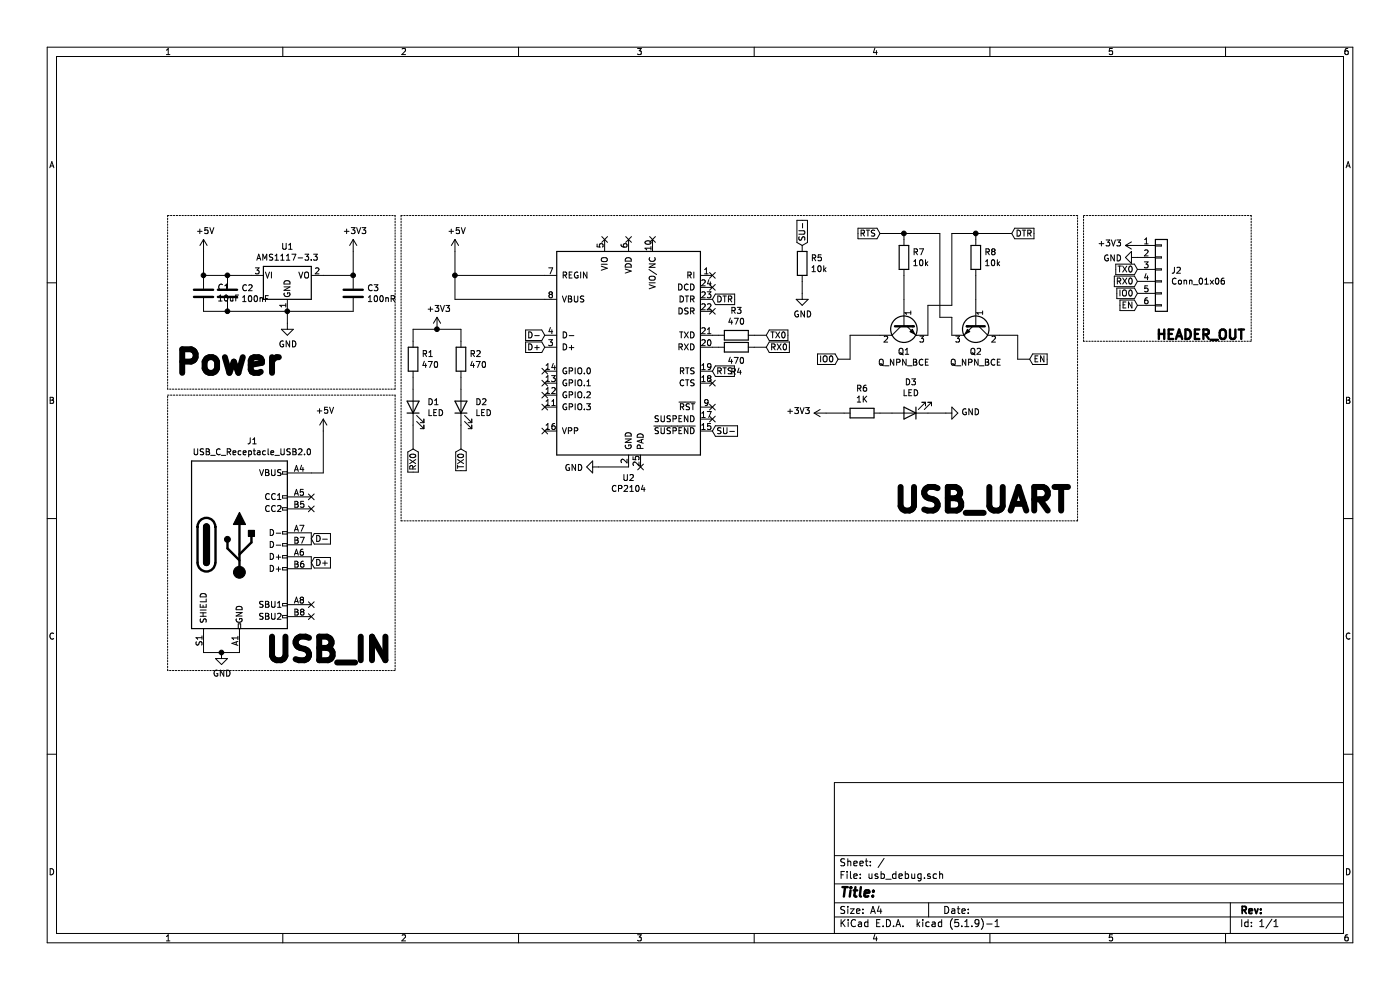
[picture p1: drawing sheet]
EESchema Schematic File Version 4
EELAYER 30 0
EELAYER END
$Descr A4 11693 8268
encoding utf-8
Sheet 1 1
Title ""
Date ""
Rev ""
Comp ""
Comment1 ""
Comment2 ""
Comment3 ""
Comment4 ""
$EndDescr
$Comp
L Device:C C3
U 1 1
P 2950 2450
F 0 "C3" H 3065 2496 50  0000 L CNN
F 1 "100nR" H 3065 2405 50  0000 L CNN
F 2 "Capacitor_SMD:C_0603_1608Metric" H 2988 2300 50  0001 C CNN
F 3 "~" H 2950 2450 50  0001 C CNN
	1    2950 2450
	1    0    0    -1  
$EndComp
$Comp
L Device:C C2
U 1 1
P 1900 2450
F 0 "C2" H 2015 2496 50  0000 L CNN
F 1 "100nF" H 2015 2405 50  0000 L CNN
F 2 "Capacitor_SMD:C_0603_1608Metric" H 1938 2300 50  0001 C CNN
F 3 "~" H 1900 2450 50  0001 C CNN
	1    1900 2450
	1    0    0    -1  
$EndComp
$Comp
L Device:C C1
U 1 1
P 1700 2450
F 0 "C1" H 1585 2404 50  0000 R CNN
F 1 "10uF" H 1585 2495 50  0000 R CNN
F 2 "Capacitor_SMD:C_1210_3225Metric" H 1738 2300 50  0001 C CNN
F 3 "~" H 1700 2450 50  0001 C CNN
	1    1700 2450
	-1   0    0    1   
$EndComp
$Comp
L power:GND #PWR03
U 1 1
P 2400 2700
F 0 "#PWR03" H 2400 2450 50  0001 C CNN
F 1 "GND" H 2405 2527 50  0000 C CNN
F 2 "" H 2400 2700 50  0001 C CNN
F 3 "" H 2400 2700 50  0001 C CNN
	1    2400 2700
	1    0    0    -1  
$EndComp
$Comp
L Regulator_Linear:AMS1117-3.3 U1
U 1 1
P 2400 2300
F 0 "U1" H 2400 2542 50  0000 C CNN
F 1 "AMS1117-3.3" H 2400 2451 50  0000 C CNN
F 2 "Package_TO_SOT_SMD:SOT-223-3_TabPin2" H 2400 2500 50  0001 C CNN
F 3 "http://www.advanced-monolithic.com/pdf/ds1117.pdf" H 2500 2050 50  0001 C CNN
	1    2400 2300
	1    0    0    -1  
$EndComp
$Comp
L power:+5V #PWR01
U 1 1
P 1700 2100
F 0 "#PWR01" H 1700 1950 50  0001 C CNN
F 1 "+5V" H 1715 2273 50  0000 C CNN
F 2 "" H 1700 2100 50  0001 C CNN
F 3 "" H 1700 2100 50  0001 C CNN
	1    1700 2100
	1    0    0    -1  
$EndComp
$Comp
L power:+3V3 #PWR05
U 1 1
P 2950 2100
F 0 "#PWR05" H 2950 1950 50  0001 C CNN
F 1 "+3V3" H 2965 2273 50  0000 C CNN
F 2 "" H 2950 2100 50  0001 C CNN
F 3 "" H 2950 2100 50  0001 C CNN
	1    2950 2100
	1    0    0    -1  
$EndComp
Wire Wire Line
	1900 2600 2400 2600
Wire Wire Line
	1700 2600 1900 2600
Connection ~ 1900 2600
Wire Wire Line
	2950 2600 2400 2600
Connection ~ 2400 2600
Wire Wire Line
	2400 2600 2400 2700
Wire Wire Line
	2700 2300 2950 2300
Wire Wire Line
	2950 2100 2950 2300
Connection ~ 2950 2300
Wire Wire Line
	1700 2100 1700 2300
Wire Wire Line
	1700 2300 1900 2300
Connection ~ 1700 2300
Wire Wire Line
	1900 2300 2100 2300
Connection ~ 1900 2300
$Comp
L Connector:USB_C_Receptacle_USB2.0 J1
U 1 1
P 2000 4550
F 0 "J1" H 2107 5417 50  0000 C CNN
F 1 "USB_C_Receptacle_USB2.0" H 2107 5326 50  0000 C CNN
F 2 "Connector_USB:USB_C_Receptacle_HRO_TYPE-C-31-M-12" H 2150 4550 50  0001 C CNN
F 3 "https://www.usb.org/sites/default/files/documents/usb_type-c.zip" H 2150 4550 50  0001 C CNN
	1    2000 4550
	1    0    0    -1  
$EndComp
Wire Wire Line
	1700 5450 1850 5450
Wire Wire Line
	2600 4650 2600 4750
Wire Wire Line
	2600 4450 2600 4550
Wire Wire Line
	2600 3950 2700 3950
Wire Wire Line
	2700 3950 2700 3600
$Comp
L power:+5V #PWR04
U 1 1
P 2700 3600
F 0 "#PWR04" H 2700 3450 50  0001 C CNN
F 1 "+5V" H 2715 3773 50  0000 C CNN
F 2 "" H 2700 3600 50  0001 C CNN
F 3 "" H 2700 3600 50  0001 C CNN
	1    2700 3600
	1    0    0    -1  
$EndComp
NoConn ~ 2600 4150
NoConn ~ 2600 4250
NoConn ~ 2600 5050
NoConn ~ 2600 5150
Text GLabel 2600 4500 2    50   Input ~ 0
D-
Text GLabel 2600 4700 2    50   Input ~ 0
D+
Wire Wire Line
	4550 2500 3800 2500
Wire Wire Line
	3800 2500 3800 2300
$Comp
L power:+5V #PWR07
U 1 1
P 3800 2100
F 0 "#PWR07" H 3800 1950 50  0001 C CNN
F 1 "+5V" H 3815 2273 50  0000 C CNN
F 2 "" H 3800 2100 50  0001 C CNN
F 3 "" H 3800 2100 50  0001 C CNN
	1    3800 2100
	1    0    0    -1  
$EndComp
NoConn ~ 4550 3100
NoConn ~ 4550 3200
NoConn ~ 4550 3300
NoConn ~ 4550 3400
Text GLabel 4550 2800 0    50   Input ~ 0
D-
Text GLabel 4550 2900 0    50   Input ~ 0
D+
$Comp
L Device:R R1
U 1 1
P 3450 3000
F 0 "R1" H 3520 3046 50  0000 L CNN
F 1 "470" H 3520 2955 50  0000 L CNN
F 2 "Resistor_SMD:R_0603_1608Metric" V 3380 3000 50  0001 C CNN
F 3 "~" H 3450 3000 50  0001 C CNN
	1    3450 3000
	1    0    0    -1  
$EndComp
$Comp
L Device:R R2
U 1 1
P 3850 3000
F 0 "R2" H 3920 3046 50  0000 L CNN
F 1 "470" H 3920 2955 50  0000 L CNN
F 2 "Resistor_SMD:R_0603_1608Metric" V 3780 3000 50  0001 C CNN
F 3 "~" H 3850 3000 50  0001 C CNN
	1    3850 3000
	1    0    0    -1  
$EndComp
$Comp
L power:+3V3 #PWR06
U 1 1
P 3650 2750
F 0 "#PWR06" H 3650 2600 50  0001 C CNN
F 1 "+3V3" H 3665 2923 50  0000 C CNN
F 2 "" H 3650 2750 50  0001 C CNN
F 3 "" H 3650 2750 50  0001 C CNN
	1    3650 2750
	1    0    0    -1  
$EndComp
$Comp
L Device:LED D1
U 1 1
P 3450 3400
F 0 "D1" V 3489 3282 50  0000 R CNN
F 1 "LED" V 3398 3282 50  0000 R CNN
F 2 "Diode_SMD:D_0603_1608Metric" H 3450 3400 50  0001 C CNN
F 3 "~" H 3450 3400 50  0001 C CNN
	1    3450 3400
	0    -1   -1   0   
$EndComp
$Comp
L Device:LED D2
U 1 1
P 3850 3400
F 0 "D2" V 3889 3282 50  0000 R CNN
F 1 "LED" V 3798 3282 50  0000 R CNN
F 2 "Diode_SMD:D_0603_1608Metric" H 3850 3400 50  0001 C CNN
F 3 "~" H 3850 3400 50  0001 C CNN
	1    3850 3400
	0    -1   -1   0   
$EndComp
Text GLabel 3850 3750 3    50   Input ~ 0
TX0
Text GLabel 3450 3750 3    50   Input ~ 0
RX0
Wire Wire Line
	3650 2750 3850 2750
Wire Wire Line
	3850 2750 3850 2850
Wire Wire Line
	3450 2850 3450 2750
Wire Wire Line
	3450 2750 3650 2750
Connection ~ 3650 2750
Wire Wire Line
	3450 3150 3450 3250
Wire Wire Line
	3450 3550 3450 3750
Wire Wire Line
	3850 3750 3850 3550
Wire Wire Line
	3850 3250 3850 3150
Text GLabel 5950 3100 2    50   Input ~ 0
RTS
Text GLabel 5950 3600 2    50   Input ~ 0
SU-
NoConn ~ 5950 3500
$Comp
L Device:R R3
U 1 1
P 6150 2800
F 0 "R3" V 5943 2800 50  0000 C CNN
F 1 "470" V 6034 2800 50  0000 C CNN
F 2 "Resistor_SMD:R_0603_1608Metric" V 6080 2800 50  0001 C CNN
F 3 "~" H 6150 2800 50  0001 C CNN
	1    6150 2800
	0    1    1    0   
$EndComp
$Comp
L Device:R R4
U 1 1
P 6150 2900
F 0 "R4" V 5943 2900 50  0000 C CNN
F 1 "470" V 6034 2900 50  0000 C CNN
F 2 "Resistor_SMD:R_0603_1608Metric" V 6080 2900 50  0001 C CNN
F 3 "~" H 6150 2900 50  0001 C CNN
	1    6150 2900
	0    -1   -1   0   
$EndComp
Text GLabel 6400 2900 2    50   Input ~ 0
RX0
Text GLabel 6400 2800 2    50   Input ~ 0
TX0
Wire Wire Line
	6400 2800 6300 2800
Wire Wire Line
	6300 2900 6400 2900
Wire Wire Line
	6000 2800 5950 2800
Wire Wire Line
	5950 2900 6000 2900
Wire Wire Line
	4550 2300 3800 2300
Connection ~ 3800 2300
Wire Wire Line
	3800 2300 3800 2100
$Comp
L Device:R R5
U 1 1
P 6700 2200
F 0 "R5" H 6770 2246 50  0000 L CNN
F 1 "10k" H 6770 2155 50  0000 L CNN
F 2 "Resistor_SMD:R_0603_1608Metric" V 6630 2200 50  0001 C CNN
F 3 "~" H 6700 2200 50  0001 C CNN
	1    6700 2200
	1    0    0    -1  
$EndComp
Text GLabel 6700 2050 1    50   Input ~ 0
SU-
$Comp
L power:GND #PWR09
U 1 1
P 6700 2450
F 0 "#PWR09" H 6700 2200 50  0001 C CNN
F 1 "GND" H 6705 2277 50  0000 C CNN
F 2 "" H 6700 2450 50  0001 C CNN
F 3 "" H 6700 2450 50  0001 C CNN
	1    6700 2450
	1    0    0    -1  
$EndComp
Wire Wire Line
	6700 2350 6700 2450
$Comp
L Device:Q_NPN_BCE Q2
U 1 1
P 8150 2700
F 0 "Q2" V 8385 2700 50  0000 C CNN
F 1 "Q_NPN_BCE" V 8476 2700 50  0000 C CNN
F 2 "Package_TO_SOT_SMD:SOT-23" H 8350 2800 50  0001 C CNN
F 3 "~" H 8150 2700 50  0001 C CNN
	1    8150 2700
	0    1    1    0   
$EndComp
$Comp
L Device:Q_NPN_BCE Q1
U 1 1
P 7550 2700
F 0 "Q1" V 7785 2700 50  0000 C CNN
F 1 "Q_NPN_BCE" V 7876 2700 50  0000 C CNN
F 2 "Package_TO_SOT_SMD:SOT-23" H 7750 2800 50  0001 C CNN
F 3 "~" H 7550 2700 50  0001 C CNN
	1    7550 2700
	0    -1   1    0   
$EndComp
$Comp
L Device:R R7
U 1 1
P 7550 2150
F 0 "R7" H 7620 2196 50  0000 L CNN
F 1 "10k" H 7620 2105 50  0000 L CNN
F 2 "Resistor_SMD:R_0603_1608Metric" V 7480 2150 50  0001 C CNN
F 3 "~" H 7550 2150 50  0001 C CNN
	1    7550 2150
	1    0    0    -1  
$EndComp
$Comp
L Device:R R8
U 1 1
P 8150 2150
F 0 "R8" H 8220 2196 50  0000 L CNN
F 1 "10k" H 8220 2105 50  0000 L CNN
F 2 "Resistor_SMD:R_0603_1608Metric" V 8080 2150 50  0001 C CNN
F 3 "~" H 8150 2150 50  0001 C CNN
	1    8150 2150
	1    0    0    -1  
$EndComp
Text GLabel 7350 1950 0    50   Input ~ 0
RTS
Text GLabel 8450 1950 2    50   Input ~ 0
DTR
Text GLabel 8600 3000 2    50   Input ~ 0
EN
Text GLabel 7000 3000 0    50   Input ~ 0
IO0
Wire Wire Line
	7350 1950 7550 1950
Wire Wire Line
	7550 1950 7550 2000
Wire Wire Line
	7550 2300 7550 2500
Wire Wire Line
	7550 1950 7850 1950
Wire Wire Line
	7850 1950 7850 2650
Wire Wire Line
	7850 2650 7950 2650
Wire Wire Line
	7950 2650 7950 2800
Connection ~ 7550 1950
Wire Wire Line
	8450 1950 8150 1950
Wire Wire Line
	8150 1950 8150 2000
Wire Wire Line
	8150 1950 7950 1950
Wire Wire Line
	7950 1950 7950 2550
Wire Wire Line
	7950 2550 7750 2550
Wire Wire Line
	7750 2550 7750 2800
Connection ~ 8150 1950
Wire Wire Line
	8350 2800 8500 2800
Wire Wire Line
	8500 2800 8500 3000
Wire Wire Line
	8500 3000 8600 3000
Wire Wire Line
	7000 3000 7100 3000
Wire Wire Line
	7100 3000 7100 2800
Wire Wire Line
	7100 2800 7350 2800
$Comp
L Device:R R6
U 1 1
P 7200 3450
F 0 "R6" V 6993 3450 50  0000 C CNN
F 1 "1K" V 7084 3450 50  0000 C CNN
F 2 "Resistor_SMD:R_0603_1608Metric" V 7130 3450 50  0001 C CNN
F 3 "~" H 7200 3450 50  0001 C CNN
	1    7200 3450
	0    1    1    0   
$EndComp
$Comp
L Device:LED D3
U 1 1
P 7600 3450
F 0 "D3" H 7593 3195 50  0000 C CNN
F 1 "LED" H 7593 3286 50  0000 C CNN
F 2 "Diode_SMD:D_0603_1608Metric" H 7600 3450 50  0001 C CNN
F 3 "~" H 7600 3450 50  0001 C CNN
	1    7600 3450
	-1   0    0    1   
$EndComp
$Comp
L power:+3V3 #PWR010
U 1 1
P 6900 3450
F 0 "#PWR010" H 6900 3300 50  0001 C CNN
F 1 "+3V3" V 6915 3578 50  0000 L CNN
F 2 "" H 6900 3450 50  0001 C CNN
F 3 "" H 6900 3450 50  0001 C CNN
	1    6900 3450
	0    -1   -1   0   
$EndComp
$Comp
L power:GND #PWR011
U 1 1
P 7900 3450
F 0 "#PWR011" H 7900 3200 50  0001 C CNN
F 1 "GND" V 7905 3322 50  0000 R CNN
F 2 "" H 7900 3450 50  0001 C CNN
F 3 "" H 7900 3450 50  0001 C CNN
	1    7900 3450
	0    -1   -1   0   
$EndComp
Wire Wire Line
	7900 3450 7750 3450
Wire Wire Line
	7350 3450 7450 3450
Wire Wire Line
	7050 3450 6900 3450
Wire Notes Line
	1400 1800 3300 1800
Wire Notes Line
	3300 1800 3300 3250
Wire Notes Line
	3300 3250 1400 3250
Wire Notes Line
	1400 3250 1400 1800
Wire Notes Line
	1400 3300 3300 3300
Wire Notes Line
	3300 3300 3300 5600
Wire Notes Line
	3300 5600 1400 5600
Wire Notes Line
	1400 5600 1400 3300
Wire Notes Line
	3350 1800 3350 4350
Wire Notes Line
	3350 4350 9000 4350
Wire Notes Line
	9000 4350 9000 1800
Wire Notes Line
	9000 1800 3350 1800
Text Notes 7450 4300 0    197  ~ 39
USB_UART
Text Notes 1450 3150 0    197  ~ 39
Power
Text Notes 2200 5550 0    197  ~ 39
USB_IN
$Comp
L Connector_Generic:Conn_01x06 J2
U 1 1
P 9700 2250
F 0 "J2" H 9780 2242 50  0000 L CNN
F 1 "Conn_01x06" H 9780 2151 50  0000 L CNN
F 2 "Connector_PinHeader_2.54mm:PinHeader_1x06_P2.54mm_Vertical" H 9700 2250 50  0001 C CNN
F 3 "~" H 9700 2250 50  0001 C CNN
	1    9700 2250
	1    0    0    -1  
$EndComp
Text GLabel 9500 2250 0    50   Input ~ 0
TX0
Text GLabel 9500 2350 0    50   Input ~ 0
RX0
Text GLabel 9500 2450 0    50   Input ~ 0
IO0
Text GLabel 9500 2550 0    50   Input ~ 0
EN
$Comp
L power:+3V3 #PWR012
U 1 1
P 9500 2050
F 0 "#PWR012" H 9500 1900 50  0001 C CNN
F 1 "+3V3" V 9515 2178 50  0000 L CNN
F 2 "" H 9500 2050 50  0001 C CNN
F 3 "" H 9500 2050 50  0001 C CNN
	1    9500 2050
	0    -1   -1   0   
$EndComp
$Comp
L power:GND #PWR013
U 1 1
P 9500 2150
F 0 "#PWR013" H 9500 1900 50  0001 C CNN
F 1 "GND" V 9505 2022 50  0000 R CNN
F 2 "" H 9500 2150 50  0001 C CNN
F 3 "" H 9500 2150 50  0001 C CNN
	1    9500 2150
	0    1    1    0   
$EndComp
Wire Notes Line
	9050 1800 10450 1800
Wire Notes Line
	10450 1800 10450 2850
Wire Notes Line
	10450 2850 9050 2850
Wire Notes Line
	9050 2850 9050 1800
Text Notes 9650 2850 0    79   ~ 16
HEADER_OUT
Wire Wire Line
	8150 2300 8150 2500
$Comp
L power:GND #PWR02
U 1 1
P 1850 5450
F 0 "#PWR02" H 1850 5200 50  0001 C CNN
F 1 "GND" H 1855 5277 50  0000 C CNN
F 2 "" H 1850 5450 50  0001 C CNN
F 3 "" H 1850 5450 50  0001 C CNN
	1    1850 5450
	1    0    0    -1  
$EndComp
Connection ~ 1850 5450
Wire Wire Line
	1850 5450 2000 5450
NoConn ~ 5050 2000
NoConn ~ 5250 2000
NoConn ~ 5450 2000
NoConn ~ 5350 3900
NoConn ~ 4550 3600
$Comp
L power:GND #PWR08
U 1 1
P 5000 3900
F 0 "#PWR08" H 5000 3650 50  0001 C CNN
F 1 "GND" V 5005 3772 50  0000 R CNN
F 2 "" H 5000 3900 50  0001 C CNN
F 3 "" H 5000 3900 50  0001 C CNN
	1    5000 3900
	0    1    1    0   
$EndComp
Wire Wire Line
	5000 3900 5250 3900
NoConn ~ 5950 2300
NoConn ~ 5950 2400
NoConn ~ 5950 2600
NoConn ~ 5950 3200
$Comp
L Interface_USB:CP2104 U2
U 1 1
P 5250 2900
F 0 "U2" H 5250 1811 50  0000 C CNN
F 1 "CP2104" H 5250 1720 50  0000 C CNN
F 2 "Package_DFN_QFN:QFN-24-1EP_4x4mm_P0.5mm_EP2.6x2.6mm" H 5400 1950 50  0001 L CNN
F 3 "https://www.silabs.com/documents/public/data-sheets/cp2104.pdf" H 4700 4150 50  0001 C CNN
	1    5250 2900
	1    0    0    -1  
$EndComp
NoConn ~ 5950 3400
Text GLabel 5950 2500 2    50   Input ~ 0
DTR
$EndSCHEMATC
